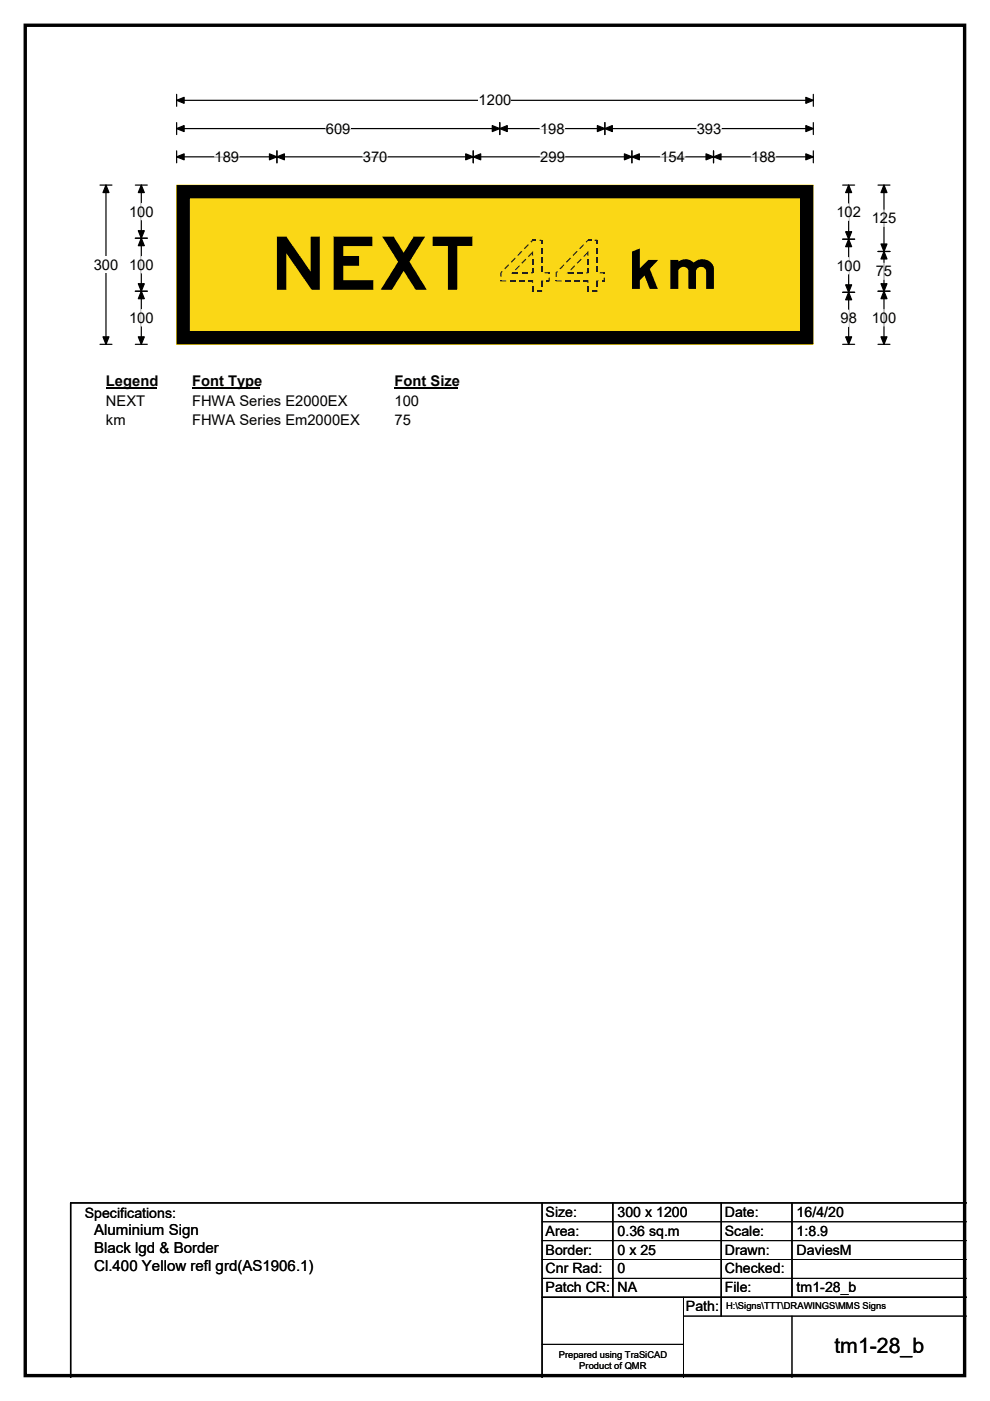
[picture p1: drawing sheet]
<svg xmlns="http://www.w3.org/2000/svg" width="210mm" height="297mm" viewBox="0 0 210 297" stroke-linecap="round" stroke-linejoin="round" font-family="sans-serif">
<path d="M5.4 5.4h199.2v286.3h-199.2z" fill="none" stroke="#000" stroke-width=".72"/>
<path d="M37.5 21.3h135M37.5 20v2.5M172.5 20v2.5" fill="none" stroke="#000" stroke-width=".25"/>
<path d="M37.5 21.3l1.6-.7v1.3zM170.9 20.6l1.6 .7-1.6 .6z" fill="#000" stroke="#000" stroke-width=".25"/>
<path d="M101.5 19.5h7v3.5h-7z" fill="#fff"/>
<g fill="none" stroke="#000" stroke-width=".25">
<path d="M21.2 39.2h2.5M22.5 39.2v33.8M37.5 27.3h135M37.5 26v2.5M37.5 32v2.5M37.5 33.3h135M58.7 32v2.5M100.4 32v2.5M106 26v2.5M128.3 26v2.5M134 32v2.5M151.3 32v2.5"/>
<path d="M172.5 26v2.5M172.5 32v2.5M21.2 73h2.5"/>
</g>
<g fill="#000" stroke="#000" stroke-width=".25">
<path d="M22.5 39.2l.6 1.6h-1.3zM37.5 27.3l1.6-.7v1.3zM37.5 33.3l1.6-.7v1.3zM58.7 33.3l1.6-.7v1.3zM57.1 32.6l1.6 .7-1.6 .6zM98.8 32.6l1.6 .7-1.6 .6zM100.4 33.3l1.6-.7v1.3zM106 27.3l1.6-.7v1.3zM104.4 26.6l1.6 .7-1.6 .6zM126.7 26.6l1.6 .7-1.6 .6zM128.3 27.3l1.6-.7v1.3zM132.4 32.6l1.6 .7-1.6 .6z"/>
<path d="M134 33.3l1.6-.7v1.3zM149.8 32.6l1.5 .7-1.5 .6zM151.3 33.3l1.6-.7v1.3zM170.9 26.6l1.6 .7-1.6 .6zM170.9 32.6l1.6 .7-1.6 .6zM21.8 71.4h1.3l-.6 1.6z"/>
</g>
<path d="M45.5 33.3h5.2M69.1 27.3h5.2M77 33.3h5.2M114.6 27.3h5.2M114.6 33.3h5.2M140.1 33.3h5.2M147.8 27.3h5.2M159.3 33.3h5.2" fill="none" stroke="#fff" stroke-width=".25"/>
<path d="M19.9 54.4h5.2v3.5h-5.2z" fill="#fff"/>
<g fill="none" stroke="#000" stroke-width=".25">
<path d="M28.7 39.2h2.5M30 39.2v33.8M178.7 39.2h2.6M180 39.2v33.8M186.2 39.2h2.6M187.5 39.2v33.8M28.7 50.5h2.5M178.7 50.7h2.6M186.2 53.3h2.6M28.7 61.7h2.5M28.7 73h2.5M178.7 73h2.6"/>
<path d="M178.7 62h2.6M186.2 61.7h2.6M186.2 73h2.6"/>
</g>
<g fill="#000" stroke="#000" stroke-width=".25">
<path d="M30 39.2l.6 1.6h-1.3zM180 39.2l.6 1.6h-1.2zM187.5 39.2l.6 1.6h-1.2zM30 50.5l.6 1.6h-1.3zM29.3 48.9h1.3l-.6 1.6zM180 50.7l.6 1.6h-1.2zM179.4 49.1h1.2l-.6 1.6zM187.5 53.3l.6 1.6h-1.2zM186.9 51.7h1.2l-.6 1.6zM29.3 60.2h1.3l-.6 1.5zM30 61.7l.6 1.6h-1.3zM29.3 71.4h1.3l-.6 1.6z"/>
<path d="M179.4 60.4h1.2l-.6 1.6zM180 62l.6 1.6h-1.2zM179.4 71.4h1.2l-.6 1.6zM186.9 60.2h1.2l-.6 1.5zM187.5 61.7l.6 1.6h-1.2zM186.9 71.4h1.2l-.6 1.6z"/>
</g>
<path d="M30 43.1v3.5M30 54.4v3.5M180 43.2v3.5M180 54.6v3.5M187.5 44.5v3.5M187.5 55.8v3.5M30 65.6v3.5M180 65.7v3.5M187.5 65.6v3.5" fill="none" stroke="#fff" stroke-width=".25"/>
<path d="M22.5 79h10.7v3.5h-10.7z" fill="#fff"/>
<path d="M22.5 82.3h10.7" fill="none" stroke="#000" stroke-width=".32"/>
<path d="M40.7 79h14.4v3.5h-14.4z" fill="#fff"/>
<path d="M40.7 82.3h14.4" fill="none" stroke="#000" stroke-width=".32"/>
<path d="M83.7 79h13.5v3.5h-13.5z" fill="#fff"/>
<path d="M83.7 82.3h13.5" fill="none" stroke="#000" stroke-width=".32"/>
<g fill="#fff">
<path d="M22.5 83.2h8.3v3.5h-8.3z"/>
<path d="M40.7 83.2h32.9v3.5h-32.9z"/>
<path d="M83.7 83.2h5.2v3.5h-5.2z"/>
<path d="M22.5 87.4h4.1v3.5h-4.1z"/>
<path d="M40.7 87.4h35.5v3.5h-35.5z"/>
<path d="M83.7 87.4h3.5v3.5h-3.5z"/>
</g>
<path d="M37.5 39.3h135v33.7h-135z" fill="#fad716"/>
<path d="M37.5 39.2h135v33.8h-135z" fill="none" stroke="#fad716" stroke-width=".21"/>
<path d="M38.9 40.6h132.2v31h-132.2z" fill="none" stroke="#000" stroke-width="2.8"/>
<g fill="#221f20">
<path d="M114.7 59.6h.3v1.2h-.3z"/>
<path d="M114.7 61.6h.3l-.1 .3z"/>
<path d="M114.9 61.9l.1-.1z"/>
<path d="M113.9 61.7h1v.2h-1z"/>
<path d="M112.8 61.8l.3-.1v.2z"/>
<path d="M112.8 61.8l.1 .1z"/>
<path d="M112.8 60.7h.3v1.1h-.3z"/>
<path d="M112.8 59.6h.3v.3h-.3z"/>
<path d="M112.9 59.5l.2 .1z"/>
<path d="M112.1 59.5h.8v.2h-.8z"/>
<path d="M110.1 59.5h1.2v.2h-1.2z"/>
<path d="M108.1 59.5h1.2v.2h-1.2z"/>
<path d="M106.1 59.6l1.3-.1v.2h-1.1z"/>
<path d="M106.1 59.6l.2 .1z"/>
<path d="M106.1 59.4h.3v.2h-.3z"/>
<path d="M106.2 57.7l.2 .1v.9h-.3z"/>
<path d="M106.4 57.5l.2 .1-.3 .3-.1-.2z"/>
<path d="M107.8 56l.2 .2-.9 .9-.1-.2z"/>
<path d="M109.2 54.6l.2 .2-.9 .9-.1-.2z"/>
<path d="M110.6 53.2l.2 .2-.9 .9-.2-.2z"/>
<path d="M112 51.8l.2 .1-.9 .9-.2-.1z"/>
<path d="M112.5 51.2l.4-.4 .1 .3-.3 .3z"/>
<path d="M112.9 50.8h.8v.3h-.8z"/>
<path d="M114.4 50.8l.6 .2-.6 .1z"/>
<path d="M114.9 50.8l.1 .2z"/>
<path d="M114.7 51h.3v.8h-.3z"/>
<path d="M114.7 52.5h.3v1.3h-.3z"/>
<path d="M114.7 54.5h.3v1.2h-.3z"/>
<path d="M114.7 56.5h.3v1.2h-.3z"/>
<path d="M115.5 57.7h1l.1 .1-.1 .2h-1z"/>
<path d="M116.5 57.7l.1 .1z"/>
<path d="M116.3 57.8h.3v.3h-.3z"/>
<path d="M116.3 58.9h.3v.7l-.1 .1-.2-.1z"/>
<path d="M116.6 59.6l-.1 .1z"/>
<path d="M115.9 59.5h.6v.2h-.6z"/>
<path d="M114.7 59.6l.5-.1v.2z"/>
<path d="M114.7 59.5h.2z"/>
<path d="M112.9 53.4l.1 .2-.8 .9-.2-.2z"/>
<path d="M111.5 54.8l.2 .2-.9 .9-.2-.2z"/>
<path d="M110.1 56.3l.2 .1-.9 .9-.2-.2z"/>
<path d="M108.7 57.7l.2 .1-.2 .2z"/>
<path d="M108.6 57.7l.1 .3h-.3z"/>
<path d="M108.7 57.7h1.2v.3h-1.2z"/>
<path d="M110.6 57.7h1.3v.3h-1.3z"/>
<path d="M112.6 57.7l.5 .1-.5 .2z"/>
<path d="M113.1 57.8l-.2 .2z"/>
<path d="M112.8 56.9h.3v.9h-.3z"/>
<path d="M112.8 54.9h.3v1.3h-.3z"/>
<path d="M112.9 53.4l.2 .1v.7h-.3z"/>
<path d="M113.1 53.2v.3l-.2-.1z"/>
<path d="M126.5 59.6h.2v1.2h-.2z"/>
<path d="M126.5 61.6h.2l-.1 .3z"/>
<path d="M126.6 61.9l.1-.1z"/>
<path d="M125.6 61.7h1v.2h-1z"/>
<path d="M124.5 61.8l.3-.1v.2z"/>
<path d="M124.5 61.8l.2 .1z"/>
<path d="M124.5 60.7h.3v1.1h-.3z"/>
<path d="M124.5 59.6h.3v.3h-.3z"/>
<path d="M124.7 59.5l.1 .1z"/>
<path d="M123.8 59.5h.9v.2h-.9z"/>
<path d="M121.8 59.5h1.3v.2h-1.3z"/>
<path d="M119.8 59.5h1.3v.2h-1.3z"/>
<path d="M117.9 59.6l1.2-.1v.2h-1.1z"/>
<path d="M117.9 59.6l.1 .1z"/>
<path d="M117.9 59.4h.2v.2h-.2z"/>
<path d="M117.9 57.7l.2 .1v.9h-.2z"/>
<path d="M118.2 57.5l.1 .1-.2 .3-.2-.2z"/>
<path d="M119.5 56l.2 .2-.8 .9-.2-.2z"/>
<path d="M120.9 54.6l.2 .2-.9 .9-.1-.2z"/>
<path d="M122.3 53.2l.2 .2-.9 .9-.1-.2z"/>
<path d="M123.7 51.8l.2 .1-.9 .9-.1-.1z"/>
<path d="M124.2 51.2l.5-.4 .1 .3-.4 .3z"/>
<path d="M124.7 50.8h.7v.3h-.7z"/>
<path d="M126.2 50.8l.5 .2-.5 .1z"/>
<path d="M126.6 50.8l.1 .2z"/>
<path d="M126.5 51h.2v.8h-.2z"/>
<path d="M126.5 52.5h.2v1.3h-.2z"/>
<path d="M126.5 54.5h.2v1.2h-.2z"/>
<path d="M126.5 56.5h.2v1.2h-.2z"/>
<path d="M127.2 57.7h1l.1 .1-.1 .2h-1z"/>
<path d="M128.2 57.7l.1 .1z"/>
<path d="M128.1 57.8h.2v.3h-.2z"/>
<path d="M128.1 58.9h.2v.7l-.1 .1-.1-.1z"/>
<path d="M128.3 59.6l-.1 .1z"/>
<path d="M127.7 59.5h.5v.2h-.5z"/>
<path d="M126.5 59.6l.4-.1v.2z"/>
<path d="M126.5 59.5h.1z"/>
<path d="M124.6 53.4l.2 .2-.9 .9-.2-.2z"/>
<path d="M123.2 54.8l.2 .2-.9 .9-.2-.2z"/>
<path d="M121.8 56.3l.2 .1-.9 .9-.2-.2z"/>
<path d="M120.4 57.7l.2 .1-.1 .2z"/>
<path d="M120.4 57.7l.1 .3h-.3z"/>
<path d="M120.5 57.7h1.1v.3h-1.1z"/>
<path d="M122.4 57.7h1.2v.3h-1.2z"/>
<path d="M124.4 57.7l.4 .1-.4 .2z"/>
<path d="M124.8 57.8l-.1 .2z"/>
<path d="M124.5 56.9h.3v.9h-.3z"/>
<path d="M124.5 54.9h.3v1.3h-.3z"/>
<path d="M124.6 53.4l.2 .1v.7h-.3z"/>
<path d="M124.8 53.2v.3l-.2-.1z"/>
</g>
<path d="M115 255v37M130 255v20M153 255v24M168 255v20M205 255h-190v37M115 275h90" fill="none" stroke="#000" stroke-width=".3"/>
<path d="M115 259h90M115 263h90M115 267h90M115 271h90M145 279h60M145 275v17M168 279v13M115 285h30" fill="none" stroke="#000" stroke-width=".21"/>
<text font-size="15.6" x="57.3" y="61.4">NEXT</text>
<text font-size="11.7" x="132.4" y="61.3">km</text>
<text font-size="4.5" x="177" y="286.9">tm1-28_b</text>
<g font-size="3.2">
<text x="20" y="261.9">Aluminium Sign</text>
<text x="20" y="265.7">Black lgd &amp; Border</text>
<text x="20" y="269.6">Cl.400 Yellow refl grd(AS1906.1)</text>
</g>
<g font-size="3.1">
<text x="101.5" y="22.3">1200</text>
<text x="69.1" y="28.3">609</text>
<text x="114.6" y="28.3">198</text>
<text x="147.8" y="28.3">393</text>
<text x="45.5" y="34.3">189</text>
<text x="77" y="34.3">370</text>
<text x="114.6" y="34.3">299</text>
<text x="140.1" y="34.3">154</text>
<text x="159.3" y="34.3">188</text>
<text x="27.4" y="45.9">100</text>
<text x="177.4" y="46">102</text>
<text x="184.9" y="47.3">125</text>
<text x="19.9" y="57.2">300</text>
<text x="27.4" y="57.2">100</text>
<text x="177.4" y="57.4">100</text>
<text x="185.8" y="58.6">75</text>
<text x="27.4" y="68.4">100</text>
<text x="178.3" y="68.5">98</text>
<text x="184.9" y="68.4">100</text>
<text x="22.5" y="81.8">Legend</text>
<text x="40.7" y="81.8">Font Type</text>
<text x="83.7" y="81.8">Font Size</text>
<text x="22.5" y="86">NEXT</text>
<text x="40.7" y="86">FHWA Series E2000EX</text>
<text x="83.7" y="86">100</text>
<text x="22.5" y="90.2">km</text>
<text x="40.7" y="90.2">FHWA Series Em2000EX</text>
<text x="83.7" y="90.2">75</text>
</g>
<g font-size="3">
<text x="115.7" y="258">Size:</text>
<text x="131" y="258">300 x 1200</text>
<text x="153.7" y="258">Date:</text>
<text x="169" y="258">16/4/20</text>
<text x="18" y="258.2">Specifications:</text>
<text x="115.7" y="262">Area:</text>
<text x="131" y="262">0.36 sq.m</text>
<text x="153.7" y="262">Scale:</text>
<text x="169" y="262">1:8.9</text>
<text x="115.7" y="266">Border:</text>
<text x="115.7" y="270">Cnr Rad:</text>
<text x="131" y="266">0 x 25</text>
<text x="131" y="270">0</text>
<text x="153.7" y="266">Drawn:</text>
<text x="153.7" y="270">Checked:</text>
<text x="169" y="266">DaviesM</text>
<text x="115.7" y="274">Patch CR:</text>
<text x="131" y="274">NA</text>
<text x="153.7" y="274">File:</text>
<text x="169" y="274">tm1-28_b</text>
<text x="145.5" y="278">Path:</text>
</g>
<g font-size="2">
<text x="154" y="277.6">H:\Signs\TTT\DRAWINGS\MMS Signs</text>
<text x="118.5" y="287.8">Prepared using TraSiCAD</text>
<text x="122.9" y="290.2">Product of QMR</text>
</g>
</svg>
